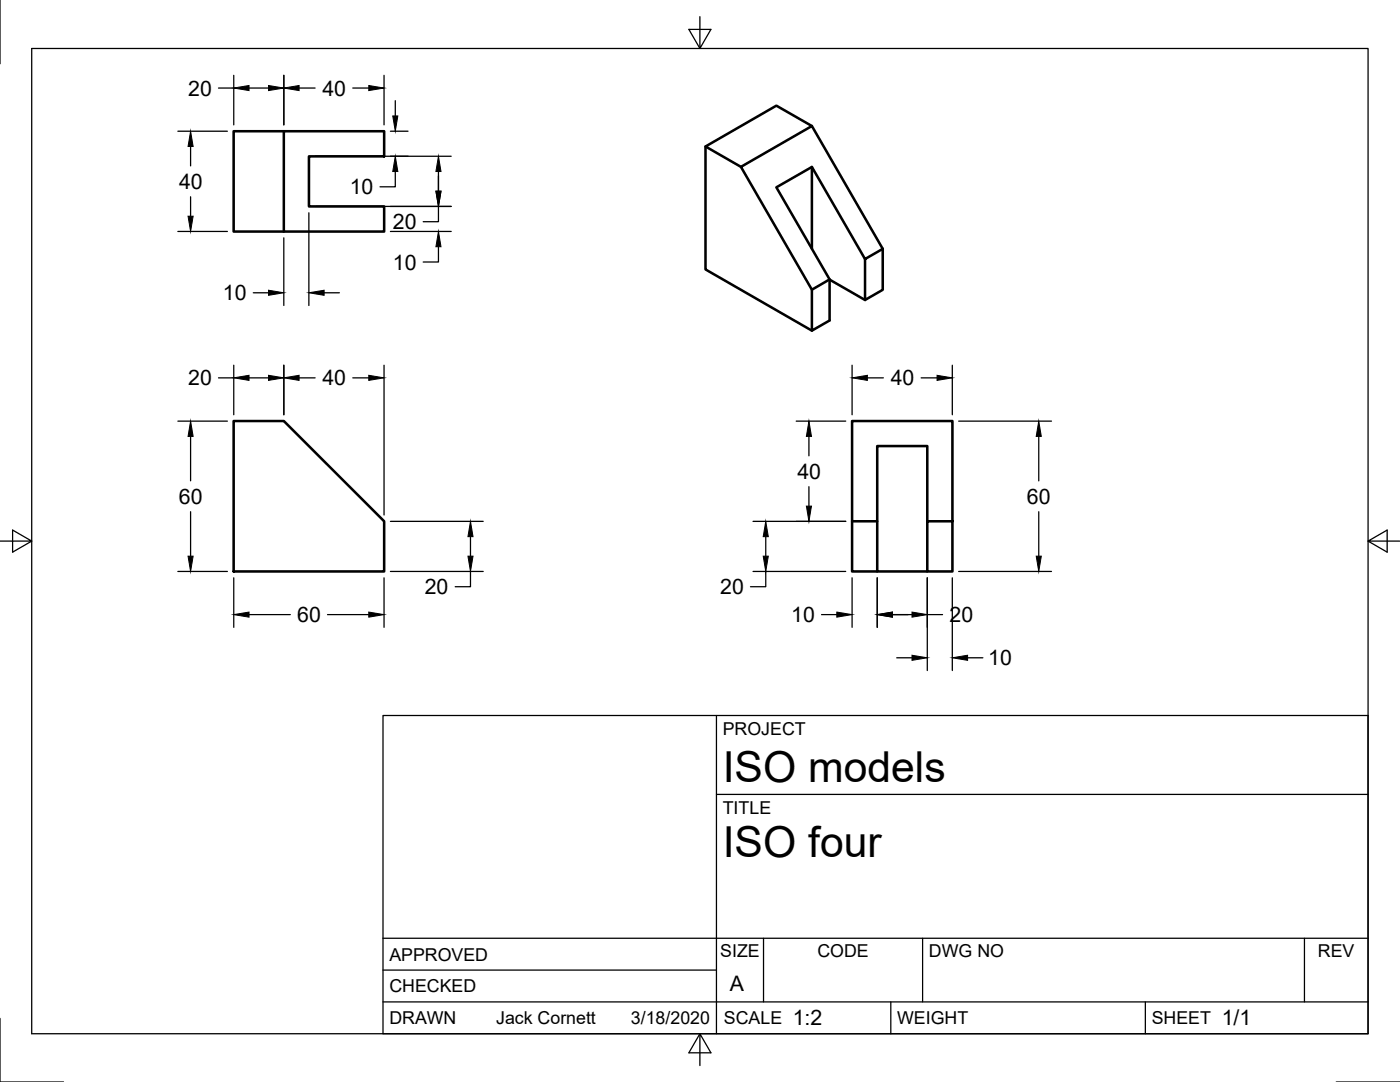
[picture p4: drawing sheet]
<svg xmlns="http://www.w3.org/2000/svg" width="279mm" height="216mm" viewBox="0 0 279 216" stroke-linecap="round" stroke-linejoin="round" font-family="sans-serif">
<!-- layer: Visible -->
<path d="M56.6 26.2h20.1v5h-15v10h15v5h-20.1zM56.6 26.2h-10v20h10M140.8 29.2v24.6l21.2 12.2M162 25.1l-7.1-4-14.1 8.1 7.1 4.1M162 33.3v16.3M165.6 55.8v8.1l-3.6 2.1v-8.2M165.6 55.8l7 4.1M176.2 49.7v8.1l-3.6 2.1v-8.2l-10.6-18.4-7.1 4.1 10.7 18.4-3.6 2-14.1-24.5 14.1-8.2 14.2 24.6-3.6 2M46.6 84h10l20.1 20v10h-30.1zM170.1 104v10h5M175.1 104v10h10M185.1 104h5v-20h-20v20h5v-15h10v25h5v-10" fill="none" stroke="#000" stroke-width=".51"/>
<!-- layer: Border -->
<path d="M0 0v12.7M6.3 9.7h266.7v196.6h-266.7zM139.7 3.3v6.4l2.2-3.8h-4.4l2.2 3.8M0 108h6.3l-3.8-2.2v4.4l3.8-2.2M273 108l3.8 2.2v-4.4l-3.8 2.2h6.4M0 203.2v12.7h12.7M139.7 206.3l-2.2 3.8h4.4l-2.2-3.8v6.3M266.7 215.9h12.7" fill="none" stroke="#000" stroke-width=".25"/>
<!-- layer: Titleblock -->
<path d="M76.4 142.8h196.6v63.5h-196.6zM143 158.5h130M143 142.8v63.5M76.4 199.9h196.6M76.4 193.6h66.6M76.4 187.2h196.6M152.4 187.2v12.7M177.8 199.9v6.4M184.1 187.2v12.7M228.6 199.9v6.4M260.3 187.2v12.7" fill="none" stroke="#000" stroke-width=".25"/>
<!-- layer: Dimensions -->
<g fill="none" stroke="#000" stroke-width=".25">
<path d="M43.6 17.6h3.1M46.7 15v9.9M49.7 17.6h3.9M56.6 15v9.9M59.7 17.6h3.2M70.4 17.6h3.2M76.6 15v9.9M35.5 26.2h9.9M38 29.2v3.9M38 39.3v3.8M62.9 31.2h27.1M77.9 26.2h3.5"/>
<path d="M78.9 34.2v3.1h-3.1M78.9 20.1v3M87.5 34.2v3.9M35.5 46.2h9.9M50.5 58.4h3.1M56.6 47.5v13.5M61.6 42.5v18.5M62.9 41.2h27.1M64.7 58.4h3M77.9 46.2h12.1M87.5 41.2v3h-3M87.5 49.2v3.1h-3"/>
<path d="M43.6 75.4h3.1M46.7 72.9v9.9M49.7 75.4h3.9M56.6 72.9v9.9M59.7 75.4h3.2M70.4 75.4h3.2M76.6 72.9v29.9M170.1 72.9v9.9M173.1 75.4h3.2M183.8 75.4h3.2M190.1 72.9v9.9M35.5 84h9.9"/>
<path d="M38 87.1v8.8M158.9 84h9.9M161.4 87.1v3.9M161.4 97.1v3.9M191.3 84h18.5M207.3 87.1v8.8M35.5 114h9.9M38 102.1v8.9M46.7 115.3v9.9M76.6 115.3v9.9M77.9 114h18.5M77.9 104h18.5"/>
<path d="M93.9 114v3.1h-3.1M93.9 107.1v3.9M150.3 114h18.5M150.3 104h18.5M152.8 114v3.1h-3M152.8 107.1v3.9M170.1 115.3v9.9M175.1 115.3v9.9M185.1 115.3v18.5M190.1 115.3v18.5M191.3 114h18.5M207.3 102.1v8.9"/>
<path d="M49.7 122.6h8.2M65.4 122.6h8.2M164 122.6h3M178.1 122.6h3.9M179 131.3h3M185.1 122.6h3M193.1 131.3h3.1"/>
</g>
<g fill="#000" stroke="#000" stroke-width=".2">
<path d="M46.7 17.6l3-.5v1zM53.6 17.1l3 .5-3 .5zM56.6 17.6l3.1-.5v1zM73.6 17.1l3 .5-3 .5zM38 26.2l.5 3h-1zM78.4 23.1h1l-.5 3.1zM78.9 31.2l.5 3h-1zM87.5 31.2l.5 3h-1zM87 38.1h1l-.5 3.1zM37.5 43.1h1l-.5 3.1zM53.6 57.9l3 .5-3 .5zM61.6 58.4l3.1-.5v1z"/>
<path d="M87.5 46.2l.5 3h-1zM46.7 75.4l3-.5v1zM53.6 74.9l3 .5-3 .5zM56.6 75.4l3.1-.5v1zM73.6 74.9l3 .5-3 .5zM170.1 75.4l3-.5v1zM187 74.9l3.1 .5-3.1 .5zM38 84l.5 3.1h-1zM161.4 84l.5 3.1h-1zM207.3 84l.5 3.1h-1zM37.5 111h1l-.5 3zM93.9 104l.5 3.1h-1z"/>
<path d="M93.4 111h1l-.5 3zM152.8 104l.5 3.1h-1zM152.3 111h1l-.5 3zM160.9 101h1l-.5 3zM206.8 111h1l-.5 3zM46.7 122.6l3-.5v1zM73.6 122.1l3 .5-3 .5zM167 122.1l3.1 .5-3.1 .5zM175.1 122.6l3-.5v1zM182 122.1l3.1 .5-3.1 .5zM182 130.7l3.1 .6-3.1 .5zM190.1 131.3l3-.6v1.1z"/>
</g>
<g font-size="8.5">
<text x="144.3" y="156">ISO models</text>
<text x="144.3" y="171">ISO four</text>
</g>
<g font-size="4.3">
<text x="37.5" y="19.1">20</text>
<text x="64.3" y="19.1">40</text>
<text x="35.7" y="37.7">40</text>
<text x="69.8" y="38.8">10</text>
<text x="78.4" y="45.7">20</text>
<text x="78.4" y="53.8">10</text>
<text x="44.5" y="59.9">10</text>
<text x="37.5" y="76.9">20</text>
<text x="64.3" y="76.9">40</text>
<text x="177.8" y="76.9">40</text>
<text x="159.2" y="95.5">40</text>
<text x="35.7" y="100.5">60</text>
<text x="205" y="100.5">60</text>
<text x="84.8" y="118.6">20</text>
<text x="143.7" y="118.6">20</text>
<text x="59.3" y="124.1">60</text>
<text x="157.9" y="124.1">10</text>
<text x="189.5" y="124.1">20</text>
<text x="197.2" y="132.8">10</text>
<text x="145.7" y="197.7">A</text>
<text x="158.2" y="204.6">1:2</text>
<text x="243.8" y="204.6">1/1</text>
</g>
<g font-size="3.5">
<text x="144.3" y="146.6">PROJECT</text>
<text x="144.3" y="162.3">TITLE</text>
<text x="77.7" y="191.7">APPROVED</text>
<text x="143.7" y="191">SIZE</text>
<text x="163.1" y="191">CODE</text>
<text x="185.4" y="191">DWG NO</text>
<text x="263" y="191">REV</text>
<text x="77.7" y="198">CHECKED</text>
<text x="77.7" y="204.4">DRAWN</text>
<text x="99" y="204.4">Jack Cornett</text>
<text x="125.9" y="204.4">3/18/2020</text>
<text x="144.5" y="204.4">SCALE</text>
<text x="179" y="204.4">WEIGHT</text>
<text x="229.8" y="204.4">SHEET</text>
</g>
</svg>
